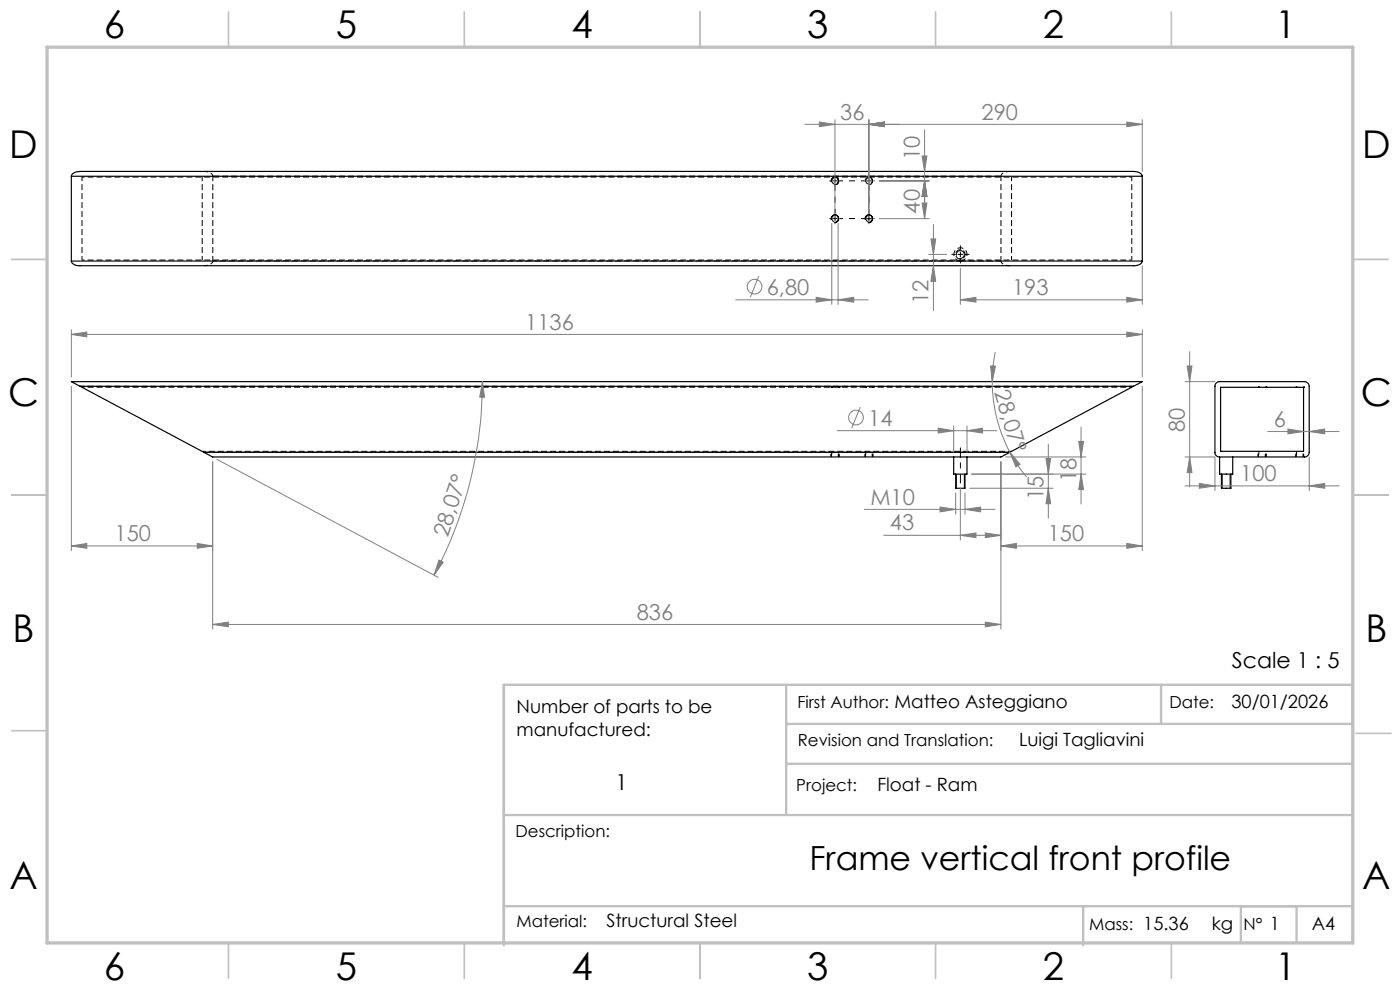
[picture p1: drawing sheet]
<svg xmlns="http://www.w3.org/2000/svg" width="297mm" height="210mm" viewBox="0 0 297 210" stroke-linecap="round" stroke-linejoin="round" font-family="sans-serif">
<path d="M42.9 95.7h171.7" fill="none" stroke="#000" stroke-width=".21" stroke-dasharray="1.3 .6" stroke-dashoffset=".5" stroke-linecap="butt"/>
<path d="M17.4 37.6h222.7M17.4 55.2h222.7M17.4 82.1h222.7" fill="none" stroke="#000" stroke-width=".21" stroke-dasharray="1.3 .6" stroke-dashoffset=".7" stroke-linecap="butt"/>
<path d="M45.1 37.4h167.2M43.3 95.9h170.9" fill="none" stroke="#000" stroke-width=".21" stroke-dasharray="1.3 .6" stroke-dashoffset="-.1" stroke-linecap="butt"/>
<g fill="none" stroke="#000" stroke-width=".21" stroke-dasharray="1.3 .6" stroke-dashoffset=".4" stroke-linecap="butt">
<path d="M17.4 37.6v17.6M45.1 37.4a1.6 1.6 0 0 0-1.8-1M176.5 38.4a.68 .68 0 0 0 .9 .6 .68 .68 0 0 0 .2-1.1 .68 .68 0 0 0-1.1 .2v.3M183.7 38.4a.68 .68 0 0 0 .9 .6 .68 .68 0 0 0 .2-1.1 .68 .68 0 0 0-1.1 .2v.3M214.2 36.4a1.73 1.73 0 0 0-1.9 1M214.6 37.6v17.6M42.9 55.2v-17.6M43.3 56.4a1.73 1.73 0 0 0 1.8-1M45.1 55.4h158.6M176.5 46.4a.68 .68 0 0 0 .9 .6 .68 .68 0 0 0 .2-1.1 .68 .68 0 0 0-1.1 .2v.3M183.7 46.4a.68 .68 0 0 0 .9 .6 .68 .68 0 0 0 .2-1.1 .68 .68 0 0 0-1.1 .2v.3M204.7 54a1 1 0 0 1-1.4 .9 1 1 0 0 1-.2-1.7 1 1 0 0 1 1.6 .5v.3"/>
<path d="M212.3 55.4a1.6 1.6 0 0 0 1.9 1M240.1 55.2v-17.6M17 81.9h223.5"/>
</g>
<g fill="none" stroke="#000" stroke-width=".21" stroke-dasharray="1.3 .6" stroke-dashoffset=".6" stroke-linecap="butt">
<path d="M176.3 96.9v-1.2M176.5 95.7v1.2M177.8 96.9v-1.2M177.9 96.9v-1.2M183.5 96.9v-1.2M183.7 95.7v1.2M185 96.9v-1.2M185.1 96.9v-1.2M266.9 96.9v-1.2M267.1 95.7v1.2M268.4 96.9v-1.2M268.5 96.9v-1.2"/>
<path d="M274.9 96.9v-1.2M275.1 95.7v1.2M276.4 96.9v-1.2M276.5 96.9v-1.2"/>
</g>
<g fill="none" stroke="#000" stroke-width=".25">
<path d="M15.1 37.4a1.61 1.61 0 0 1 1.9-1h223.5a1.75 1.75 0 0 1 1.8 1M15.1 37.4h227.2M15.1 37.4v18M242.3 37.4v18M15.1 55.4a1.56 1.56 0 0 0 1.9 1h223.5a1.6 1.6 0 0 0 1.8-1M15.1 55.4h227.2M17 81.9l-1.9-.9h227.2l-1.8 .9M17 81.9l26.3 14M17 81.9h223.5M43.3 95.9l1.8 1h167.3l1.8-1M43.3 95.9h170.9M202.3 96.9v3.7h2.8v-3.7"/>
<path d="M240.5 81.9l-26.3 14M258 81.2l.5-.2h18.2a1.08 1.08 0 0 1 1 .9v14a1.02 1.02 0 0 1-1 1h-18a.95 .95 0 0 1-1-1v-14.1zM258.7 96.9v3.7h2.8v-3.7M258.9 82.2h17.6v13.5h-17.6zM202.7 100.6v3h2v-3M259.1 100.6v3h2v-3"/>
</g>
<path d="M203.7 55.4h8.6M203.7 55.4a1.4 1.4 0 0 1-1.2-2 1.4 1.4 0 0 1 2.3-.3 1.4 1.4 0 0 1-.7 2.2l-.4 .1" fill="none" stroke="#000" stroke-width=".21" stroke-dasharray="1.3 .6" stroke-dashoffset=".1" stroke-linecap="butt"/>
<path d="M45.1 37.4v18M212.3 37.4v18" fill="none" stroke="#000" stroke-width=".21" stroke-dasharray="1.3 .6" stroke-dashoffset=".2" stroke-linecap="butt"/>
<g fill="none" stroke="#808080" stroke-width=".21">
<path d="M170.8 26.4h71.5M173.8 25.9l3.3 .5-3.3 .5zM177.1 25.4v18.8M184.3 26.4l3.3-.5v1zM184.3 25.4v18.8M186.5 38.4h10.6M195.6 33.1h1l-.5 3.3zM196.1 38.4l.5 3.3h-1zM196.1 27.5v18.9M239 25.9l3.3 .5-3.3 .5zM242.3 25.4v11M161 58.6l-1.8 4.4"/>
<path d="M176.5 47.4v17.2M177.8 47.4v17.2M186.5 46.4h10.6M195.6 43.1h1l-.5 3.3zM197 54h3.8M197.5 50.7h1l-.5 3.3zM198 56.4l.5 3.3h-1zM198 47.6v18.3M203.7 56.9v7.7M242.3 56.4v8.2M15.1 70.9l3.3-.5v1.1zM15.1 69.9v10.1"/>
<path d="M15.1 70.9h227.2M156.1 63.6h28M173.1 63.1l3.4 .5-3.4 .5zM177.8 63.6l3.3-.5v1zM203.7 63.6l3.3-.5v1zM203.7 63.6h38.6M210.1 77.6l1.1 .1-.7 3.3zM211.1 74.7a27.9 27.9 0 0 0-.6 6.3M239 70.4l3.3 .5-3.3 .6zM239 63.1l3.3 .5-3.3 .5zM242.3 69.9v10.1M251.8 77.6h1.1l-.5 3.4z"/>
<path d="M252.4 74.6v28.7M15.1 81.9v34.9M45.1 98v35.4M46 97.4l47 25.1M102.3 81l.5 3.3-1-.1zM102.3 81a87.1 87.1 0 0 1-10.2 41M177.6 91.4h33.9M182.5 86.4l-1.8 4.4M199 90.8l3.3 .6-3.3 .5zM202.3 90.3v5.6M205.1 91.4l3.3-.6v1.1zM205.1 90.3v5.6"/>
<path d="M210.5 81a31.9 31.9 0 0 0 3.7 14.9M212.3 98v35.4M213.3 96.9h17.1M214.2 95.9l2.2 2.6-.9 .5zM214.2 95.9l1.7 2.7 1.9 2.6M221.9 97.3h1l-.5 3.3zM222.4 94.2v15.7M228.8 93.7h1.1l-.6 3.2zM229.3 90.6v16.3M242.3 81.9v34.9M251.4 96.9h6.3v7.2M251.4 81h6.3"/>
<path d="M252.4 96.9l.5 3.4h-1.1zM269 91.5h15.1M273.2 91l3.3 .5-3.3 .5zM277.7 91.5l3.3-.5v1zM277.7 96.9v7.2M15.1 115.8l3.3-.5v1zM15.1 115.8h30M41.8 115.3l3.3 .5-3.3 .5zM93.1 118.8l.9 .5-1.9 2.7zM183.3 108h27.8M187.5 113.6h24.8M199.4 107.6l3.3 .4-3.3 .6z"/>
<path d="M202.7 104.6v4.5M203.7 113.6l3.3-.5v.9zM203.7 103.6v10.9M204.7 108l3.3-.4v1zM204.7 104.6v4.5M205.7 103.6h17.7M206.1 100.6h24.3M209 113.1l3.3 .5-3.3 .4zM212.3 115.8l3.3-.5v1zM212.3 115.8h30M222.4 103.6l.5 3.2h-1zM229.3 100.6l.6 3.2h-1.1z"/>
<path d="M239 115.3l3.3 .5-3.3 .5zM251.4 103.1h32.7M254.4 102.5l3.3 .6-3.3 .5zM277.7 103.1l3.3-.6v1.1zM45.1 132.5l3.3-.5v1zM45.1 132.5h167.2M209 132l3.3 .5-3.3 .5z"/>
<circle cx="160.1" cy="60.8" r="1.55"/>
<circle cx="181.6" cy="88.6" r="1.55"/>
</g>
<g fill="none" stroke="#000" stroke-width=".21">
<path d="M176.4 38.6a.8 .8 0 0 1 .7-1 .8 .8 0 0 1 .8 .8 .8 .8 0 0 1-1 .7M183.6 38.6a.8 .8 0 0 1 .7-1 .8 .8 0 0 1 .8 .8 .8 .8 0 0 1-1 .7M176.4 46.6a.8 .8 0 0 1 .7-1 .8 .8 0 0 1 .8 .9 .8 .8 0 0 1-1 .7M183.6 46.6a.8 .8 0 0 1 .7-1 .8 .8 0 0 1 .8 .9 .8 .8 0 0 1-1 .7M183.8 46.4h1M184.3 45.9v1M202.9 54.2a.84 .84 0 0 1 .7-1.1 .84 .84 0 0 1 .9 .9 .84 .84 0 0 1-1 .8M203.2 54h1M203.7 53.5v1M202.9 100.6v3M204.6 100.6v3M259.3 100.6v3"/>
<path d="M260.9 100.6v3"/>
</g>
<path d="M203.7 102.5v-7.6" fill="none" stroke="#000" stroke-width=".21" stroke-dasharray="15.2 1.3 1.3 1.3" stroke-dashoffset="13.3" stroke-linecap="butt"/>
<g fill="none" stroke="#000" stroke-width=".21" stroke-dasharray="15.2 1.3 1.3 1.3" stroke-linecap="butt">
<path d="M176.1 38.4h-.1M177.1 38.4v.5M177.1 38.4h-.5M177.1 38.4v-.5M177.1 38.4h.5M177.1 37.4v-.2M184.3 38.4v.5M184.3 38.4h-.5M184.3 38.4v-.5M184.3 38.4h.5M184.3 37.4v-.2M185.3 38.4h.2"/>
<path d="M176.1 46.4h-.1M177.1 46.4v.5M177.1 46.4h-.5M177.1 46.4v-.5M177.1 46.4h.5M177.1 47.4v.1M184.3 47.4v.1M185.3 46.4h.2M202.7 54h-.9M203.7 55v.9M203.7 53v-.9M204.7 54h.9"/>
</g>
<path d="M178.1 38.4h5.2M178.1 46.4h5.2" fill="none" stroke="#000" stroke-width=".21" stroke-dasharray="15.2 1.3 1.3 1.3" stroke-dashoffset="14.5" stroke-linecap="butt"/>
<path d="M177.1 39.4v6M184.3 39.4v6" fill="none" stroke="#000" stroke-width=".21" stroke-dasharray="15.2 1.3 1.3 1.3" stroke-dashoffset="14.1" stroke-linecap="butt"/>
<path d="M176.3 82.1h.1M177.9 82.1h.1M183.5 82.1h.1M185.1 82.1h.1M266.9 82.1h.1M268.5 82.1h.1M274.9 82.1h.1M276.5 82.1h.1" fill="none" stroke="#000" stroke-width=".21" stroke-dasharray="1.3 .6"/>
<g fill="none" stroke="#c0c0c0" stroke-width=".35">
<path d="M48.5 2.5v7.5M98.5 2.5v7.5M148.5 2.5v7.5M198.5 2.5v7.5M248.5 2.5v7.5M2.5 55h7.5M287 55h7.5M2.5 105h7.5M287 105h7.5M2.5 155h7.5M287.6 155.6h7.5M48.5 200v7.5"/>
<path d="M98.5 200v7.5M148.5 200v7.5M198.5 200v7.5M248.5 200v7.5"/>
</g>
<path d="M166.8 153.6h120.1v-8.3h-180v55.2M166.8 145.3v27.6M246.3 145.3v8.3M106.9 172.9h180M166.8 162h120.1M106.9 192.2h180M229.8 192.2v8.3M263.2 192.2v7.7M275.1 192.2v7.7" fill="none" stroke="#c0c0c0" stroke-width=".5"/>
<path d="M10 10h277v190h-277z" fill="none" stroke="#c0c0c0" stroke-width=".7"/>
<g fill="#808080">
<path d="M239 115.3l3.3 .5-3.3 .5zM212.3 115.8l3.3-.5v1zM204.7 108l3.3-.4v1zM199.4 107.6l3.3 .4-3.3 .6zM205.1 91.4l3.3-.6v1.1zM199 90.8l3.3 .6-3.3 .5z"/>
<path d="M15.1 70.9l3.3-.5v1.1zM239 70.4l3.3 .5-3.3 .6zM15.1 115.8l3.3-.5v1zM41.8 115.3l3.3 .5-3.3 .5zM203.7 113.6l3.3-.5v.9zM209 113.1l3.3 .5-3.3 .4z"/>
<path d="M93.1 118.8l.9 .5-1.9 2.7zM102.3 81l.5 3.3-1-.1z"/>
<path d="M222.4 103.6l.5 3.2h-1zM221.9 97.3h1l-.5 3.3z"/>
<path d="M228.8 93.7h1.1l-.6 3.2zM229.3 100.6l.6 3.2h-1.1z"/>
<path d="M210.1 77.6l1.1 .1-.7 3.3zM214.2 95.9l2.2 2.6-.9 .5z"/>
<path d="M45.1 132.5l3.3-.5v1zM209 132l3.3 .5-3.3 .5z"/>
<path d="M277.7 103.1l3.3-.6v1.1zM254.4 102.5l3.3 .6-3.3 .5zM277.7 91.5l3.3-.5v1zM273.2 91l3.3 .5-3.3 .5zM184.3 26.4l3.3-.5v1zM173.8 25.9l3.3 .5-3.3 .5zM239 25.9l3.3 .5-3.3 .5zM184.3 26.4l3.3-.5v1z"/>
<path d="M173.1 63.1l3.4 .5-3.4 .5zM177.8 63.6l3.3-.5v1zM203.7 63.6l3.3-.5v1zM239 63.1l3.3 .5-3.3 .5z"/>
<path d="M252.4 96.9l.5 3.4h-1.1zM251.8 77.6h1.1l-.5 3.4z"/>
<path d="M195.6 33.1h1l-.5 3.3zM196.1 38.4l.5 3.3h-1zM196.1 38.4l.5 3.3h-1zM195.6 43.1h1l-.5 3.3zM197.5 50.7h1l-.5 3.3zM198 56.4l.5 3.3h-1z"/>
</g>
<g font-size="8.1">
<text x="22" y="8">6</text>
<text x="71.2" y="8">5</text>
<text x="121.2" y="8">4</text>
<text x="171.2" y="8">3</text>
<text x="221.2" y="8">2</text>
<text x="270.5" y="8">1</text>
<text x="2" y="33.6">D</text>
<text x="289" y="33.6">D</text>
<text x="1.7" y="86.1">C</text>
<text x="288.7" y="86.1">C</text>
<text x="2.7" y="136.1">B</text>
<text x="289.7" y="136.1">B</text>
<text x="2" y="188.6">A</text>
<text x="289" y="188.6">A</text>
<text x="22" y="208">6</text>
<text x="71.2" y="208">5</text>
<text x="121.2" y="208">4</text>
<text x="171.2" y="208">3</text>
<text x="221.2" y="208">2</text>
<text x="270.5" y="208">1</text>
</g>
<text font-size="7.1" x="171.7" y="184.5">Frame vertical front profile</text>
<g font-size="4.7" fill="#808080">
<text x="178.3" y="25.3">36</text>
<text x="208.2" y="25.3">290</text>
<text x="195.1" y="34" transform="rotate(-90 195.1 34)">10</text>
<text x="195.1" y="45.3" transform="rotate(-90 195.1 45.3)">40</text>
<text x="162.7" y="62.5">6,80</text>
<text x="197" y="64.6" transform="rotate(-90 197 64.6)">12</text>
<text x="214.7" y="62.6">193</text>
<text x="111.4" y="69.9">1136</text>
<text x="210.9" y="83.2" transform="rotate(73 210.9 83.2)">28,07°</text>
<text x="184.2" y="90.3">14</text>
<text x="251.4" y="91.6" transform="rotate(-90 251.4 91.6)">80</text>
<text x="270.3" y="90.5">6</text>
<text x="184.7" y="107">M10</text>
<text x="221.4" y="106.1" transform="rotate(-90 221.4 106.1)">15</text>
<text x="228.4" y="102.2" transform="rotate(-90 228.4 102.2)">18</text>
<text x="263.1" y="102">100</text>
<text x="188.8" y="112.5">43</text>
<text x="24.3" y="114.8">150</text>
<text x="95" y="114.1" transform="rotate(-72 95 114.1)">28,07°</text>
<text x="222.3" y="114.8">150</text>
<text x="135.1" y="131.4">836</text>
</g>
<g font-size="4.7">
<text x="261.3" y="141.6">Scale 1 : 5</text>
<text x="130.6" y="167.7">1</text>
</g>
<g font-size="3.9">
<text x="109.6" y="151.2">Number of parts to be</text>
<text x="261.2" y="150.2">30/01/2026</text>
<text x="109.6" y="156.1">manufactured:</text>
<text x="216.2" y="158.3">Luigi Tagliavini</text>
<text x="186.1" y="167.8">Float - Ram</text>
<text x="128.7" y="196.7">Structural Steel</text>
<text x="257.1" y="197.3">kg</text>
<text x="278.3" y="197.4">A4</text>
</g>
<g font-size="3.5">
<text x="169.2" y="150.1">First Author: Matteo Asteggiano</text>
<text x="248.1" y="150.1">Date:</text>
<text x="169.3" y="158.3">Revision and Translation:</text>
<text x="168.9" y="167.8">Project:</text>
<text x="109.4" y="177.5">Description:</text>
<text x="109.6" y="196.7">Material:</text>
<text x="231.1" y="197.3">Mass: 15.36</text>
<text x="263.8" y="197.3">N° 1</text>
</g>
</svg>
